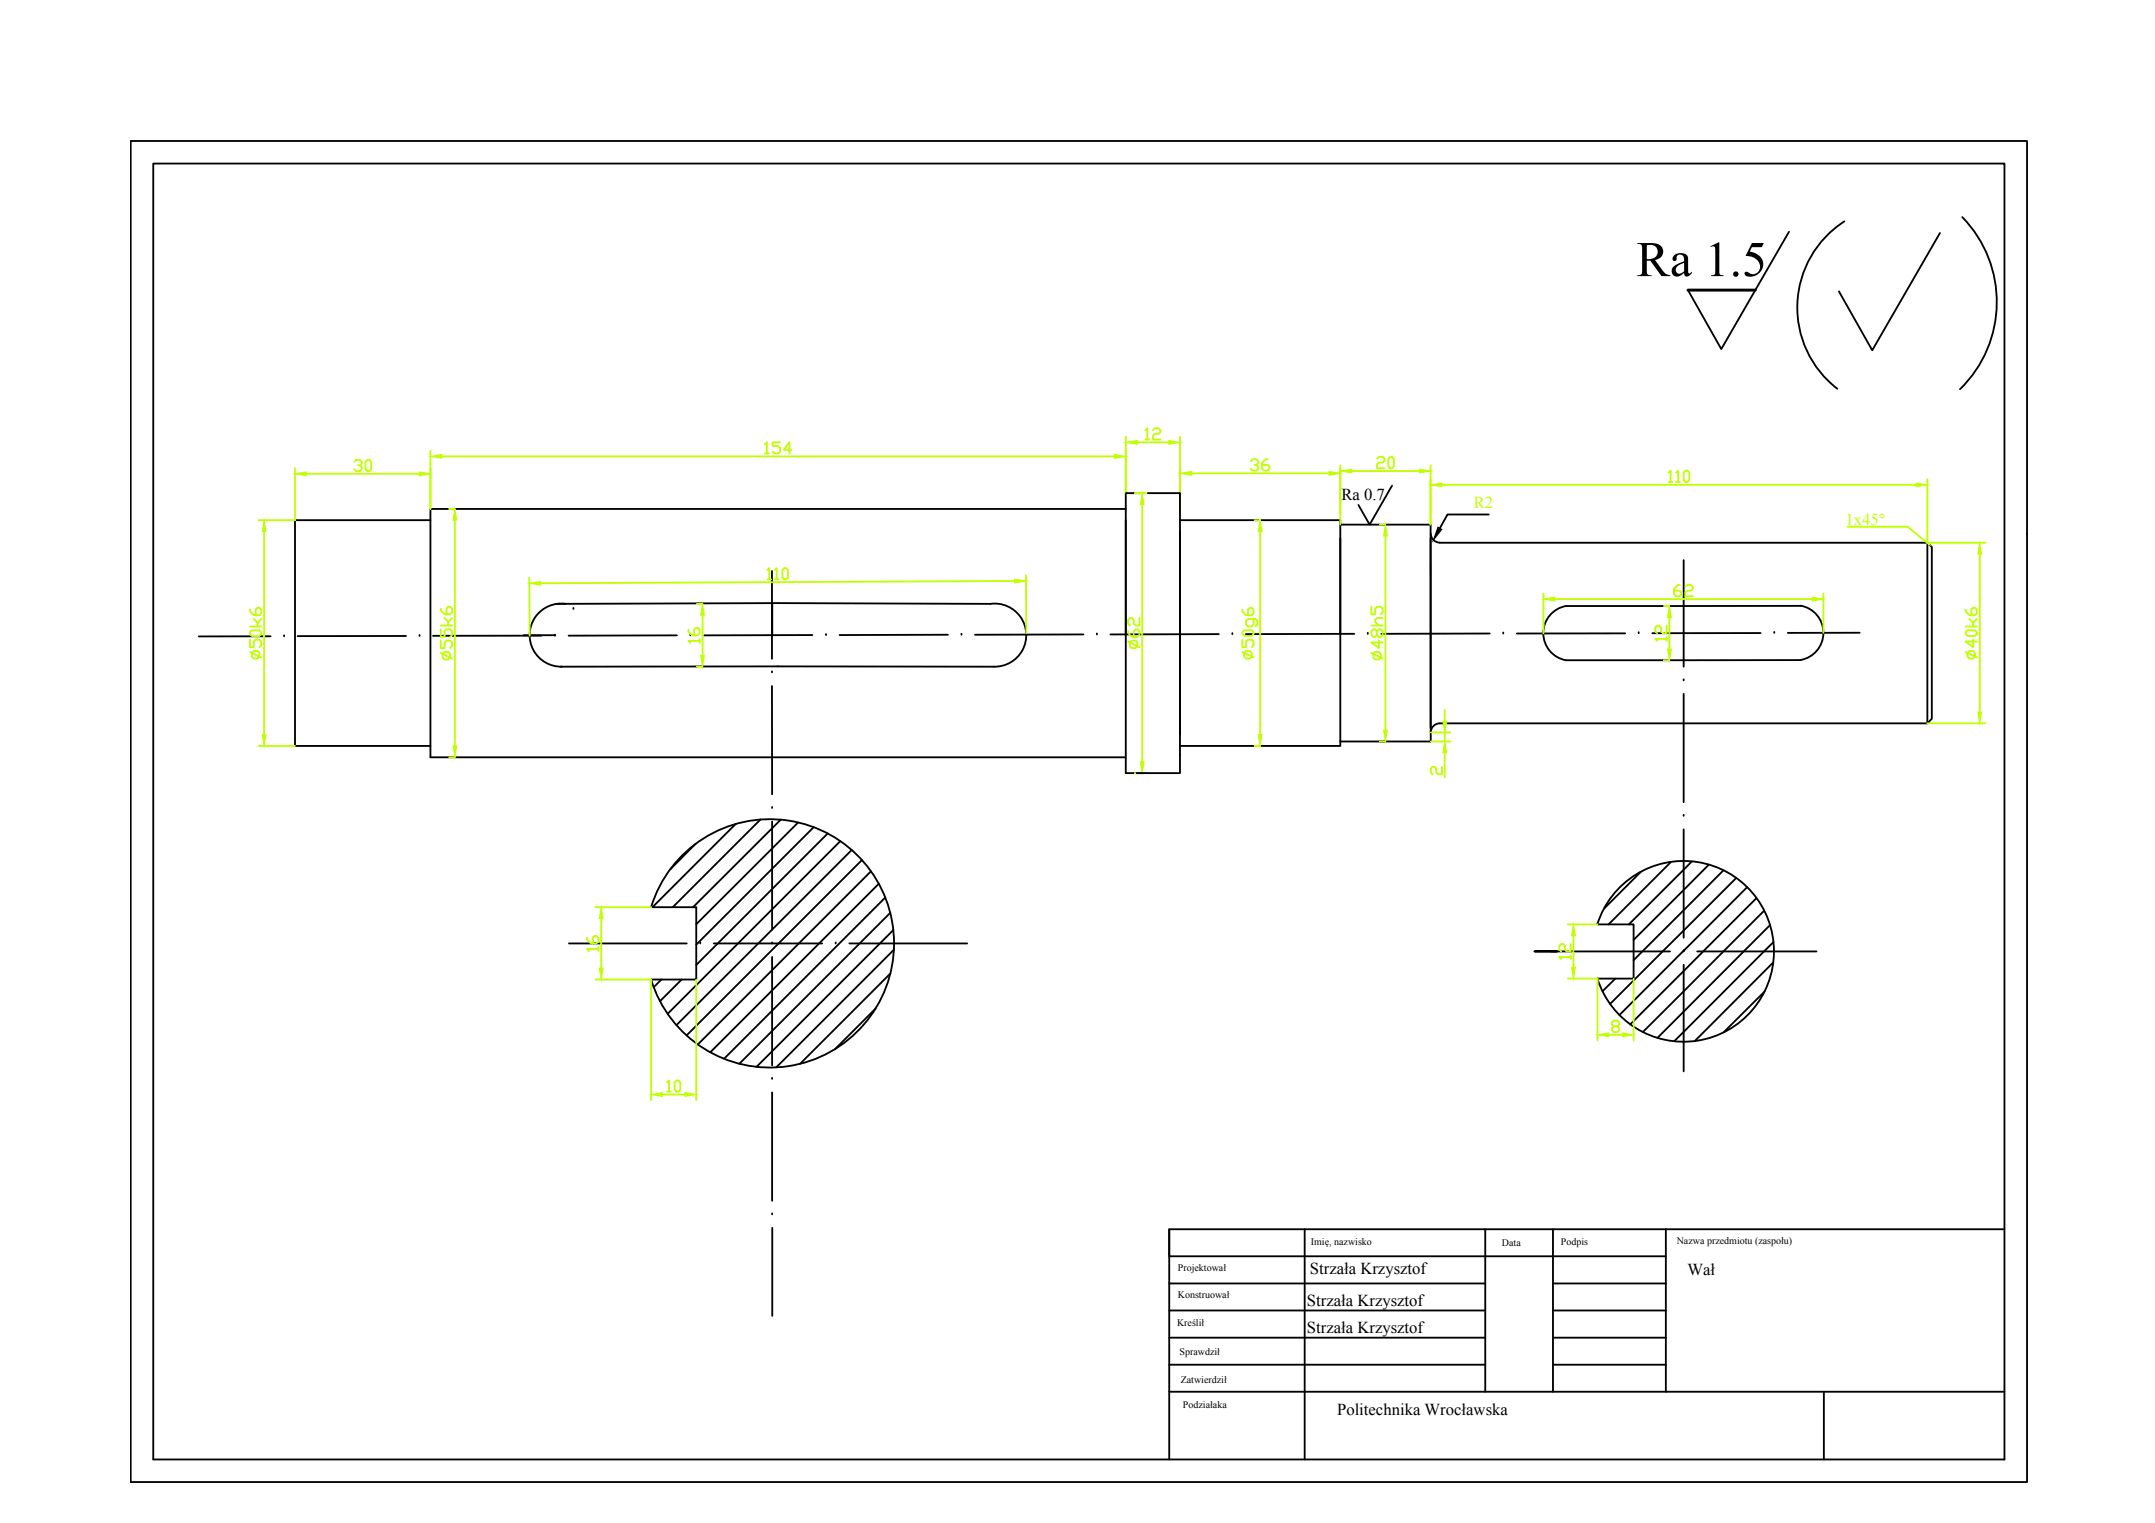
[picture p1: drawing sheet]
<svg xmlns="http://www.w3.org/2000/svg" width="297mm" height="210mm" viewBox="0 0 297 210" stroke-linecap="round" stroke-linejoin="round" font-family="sans-serif">
<!-- layer: 0 -->
<g fill="none" stroke="#000" stroke-width=".25">
<path d="M18 19.4h261.4v184.9h-261.4zM21.1 22.5h255.2v178.6h-255.2zM246.6 31.9l-9.3 16.2-4.6-8.1M254.2 30.5a14.1 14.1 0 0 0-.9 23.1M267.4 32.1l-9.3 16.2-4.6-8.1M270.5 29.9a16.8 16.8 0 0 1-.3 23.7M59.3 71.7h-18.6v31.1h18.6M155.2 70.1h-95.9v34.3h95.9M157.7 68h-2.5v38.6h2.5M158.2 68h4.4v2.8M162.6 71.7h22.1v31.1h-22.1M162.6 70.4v36.2h-5.9"/>
<path d="M184.7 74.2v13M184.7 72.3h12.5v29.9M191.9 66.9l-3.1 5.4-1.6-2.7M197.2 74.2v26.1M197.2 73.5a1.24 1.24 0 0 0 1.2 1.3M198.5 74.8h67.2M205.2 70.9h-5.7l-1 1.9M265.7 74.8l.6 .6v23.7l-.6 .6zM72.2 87.5h4.3M77.9 83.2a4.3 4.3 0 0 0-4.9 4.1 4.3 4.3 0 0 0 4.5 4.6M79 83.9h.1M106.4 83.9h.1"/>
<path d="M106.4 83.1v4.6M107.2 83.1l-30.5 .1M107.2 83.1l29.3 .1a4.3 4.3 0 0 1 4.9 4.1 4.3 4.3 0 0 1-4.4 4.6h-59.7M248.2 83.5a3.8 3.8 0 0 1 3.1 3.7 3.8 3.8 0 0 1-3.1 3.8M248.2 83.5h-32.3a3.8 3.8 0 0 0-3.2 3.8 3.8 3.8 0 0 0 3.2 3.7h32.3M265.7 99.7h-67.3a1.24 1.24 0 0 0-1.2 1.2M184.7 102.2h12.5M89.7 125a17.1 17.1 0 0 1 26.4-8.9 17.1 17.1 0 0 1 0 27.8 17.1 17.1 0 0 1-26.4-8.9M214.6 131.1h-3.1h3.1M220.2 134.9a12.5 12.5 0 0 0 19.2 6.3 12.5 12.5 0 0 0 0-20.2 12.5 12.5 0 0 0-19.2 6.4h5v7.5h-5M161.2 169.4v3.7h68.4M161.2 176.9h43.5"/>
<path d="M179.8 169.4v31.7M204.7 169.4v22.4M214.1 176.9h15.5M214.1 169.4v22.4M229.6 169.4v22.4M276.3 169.4h-115.1v31.7M161.2 191.8h115.1M161.2 180.6h43.5M161.2 184.4h43.5M161.2 188.1h43.5M214.1 180.6h15.5M214.1 184.4h15.5"/>
<path d="M214.1 188.1h15.5M251.4 191.8v9.3"/>
</g>
<!-- layer: przerywana -->
<g fill="none" stroke="#000" stroke-width=".25">
<path d="M106.4 78.7v12.1M232.1 77.2v14.7M37.3 87.7h-9.9M39.2 87.7h.1M56 87.7h-15M57.8 87.7h.1M74.6 87.6h-14.9M76.5 87.6h.1M93.3 87.6h-14.9M95.2 87.6h.1M106.4 92.7h.1M106.4 94.6v14.9"/>
<path d="M112 87.5l-15 .1M113.9 87.5h.1M130.7 87.5h-15M132.5 87.5h.1M149.3 87.4l-14.9 .1M151.2 87.4h.1M168 87.4h-14.9M169.9 87.4h.1M186.7 87.4h-15M188.5 87.4h.1M205.3 87.3l-14.9 .1M207.2 87.3h.1"/>
<path d="M224 87.3h-14.9M225.9 87.3h.1M232.1 93.8h.1M232.1 95.6v15M242.7 87.2l-14.9 .1M244.6 87.2h.1M256.3 87.2h-9.9M106.4 111.4h.1M106.4 113.2v14.9M232.1 112.4h.1M232.1 114.3v14.9M78.4 130h16.3"/>
<path d="M89.7 125h6.3v10h-6.3M96.5 130h.1M98.4 130h14.9M106.4 130h.1M106.4 131.9v14.9M115.2 130h.1M117.1 130h16.2M213.7 131.1h16.5M232.1 131.1h.1M232.1 133v14.7M233.9 131.1h16.5M106.4 148.7h.1"/>
<path d="M106.4 150.6v14.9M106.4 167.4h.1M106.4 169.2v12.2"/>
</g>
<!-- layer: wymiarowanie -->
<g fill="none" stroke="#000" stroke-width=".25">
<path d="M95.9 116.3l-3.5 3.5M101.4 113.6l-11.5 11.4M104.8 112.9l-12.1 12.1M107.6 113l-12.1 12M110 113.3l-14 14.1M112.2 114l-16.2 16.2M114.1 114.9l-18.1 18.1M115.8 115.9l-23.8 23.8M117.4 117.1l-24.2 24.2M118.8 118.5l-24.2 24.2M230.3 118.8l-8.6 8.6M233.2 118.7l-8.7 8.7"/>
<path d="M235.5 119.2l-10.3 10.3M237.6 120l-12.4 12.3M91.2 135l-1.1 1.1M94 135l-3 3M120.1 120.1l-23.9 23.9M120.7 139l-5.6 5.6M121.1 121.8l-23.2 23.2M122 123.7l-22.2 22.2M122.7 125.8l-20.8 20.8M122.7 134.2l-12.4 12.4M123.1 128.2l-18.8 18.8M123.2 130.9l-16.2 16.2"/>
<path d="M222.7 134.9l-1.8 1.7M226.2 120.2l-5.1 5M239.3 121l-17.4 17.4M240.8 122.3l-17.6 17.6M242.1 123.8l-17.4 17.4M243.2 125.5l-16.8 16.7M243.2 136.7l-5.6 5.6M244 127.5l-15.5 15.5M244.4 132.7l-10.8 10.8M244.5 129.8l-13.7 13.7"/>
</g>
<g fill="none" stroke="#bfff00" stroke-width=".25">
<path d="M157.9 59.3l.2-.3v1.6M158.9 59.3l.3-.3h.5l.3 .3v.2l-.3 .3h-.5l-.3 .3v.5h1.1M36.4 73.3v28M40.7 64.5v7.2h-5.1M42.2 65.3h15.6M48.8 63.6l.3-.2h.5l.3 .2v.3l-.3 .2h-.3M49.6 64.1l.3 .3v.3l-.3 .2h-.5l-.3-.2M50.4 63.6l.3-.2h.2l.3 .2v1.1l-.3 .2h-.2l-.3-.2zM59.3 62.1v8M60.9 62.9h92.7M61.9 70.1h.8M62.7 71.7v31.1"/>
<path d="M73 79.6v8M105.4 61.2l.3-.2v1.5M105.4 62.5h.6M105.8 78.5l.2-.2v1.6M106.3 79.8l-.5 .1M106.8 78.5l.3-.2v1.5M106.8 79.8h.5M107.5 61h-1v.5h.8l.2 .2v.6l-.2 .2h-.6l-.2-.2M107.8 78.5l.3-.2h.3l.2 .2v1.1l-.2 .2h-.3l-.3-.2zM109.1 62h-1.1l.8-1v1.5M141.4 79.3l.1 8M155.2 60.2v7.8"/>
<path d="M156.4 68h1.8M156.7 61h4.4M157.4 69.5v35.5M157.9 60.6h.5M162.6 60.2v10.6M164.2 65.2h19M172.4 63.6l.3-.3h.5l.2 .3v.2l-.2 .3h-.3M172.9 71.7h.8M173.2 64.1l.2 .2v.3l-.2 .3h-.5l-.3-.3M173.7 73.3v28M174.7 63.3h-.2l-.6 .5v.8l.3 .3h.5l.3-.3v-.3l-.3-.2h-.8M184.7 64.1v8.2"/>
<path d="M186.3 64.9h9.3M189.8 63.2l.3-.2h.5l.2 .2v.3l-.2 .3h-.5l-.3 .2v.5h1M190.2 72.3h.8M191 73.9v26.7M191.6 63h.3l.2 .2v1.1l-.2 .2h-.3l-.2-.2v-1.1zM197.2 64.1v8.2M198.8 66.8h65.3M230 65.1l.3-.2v1.5M230 66.4h.5M231 65.1l.3-.2v1.5M231 66.4h.6M232.1 65.1l.2-.2h.3l.3 .2v1.1l-.3 .2h-.3l-.2-.2z"/>
<path d="M254.7 72.6h8.3l2.9 2.4M265.7 66v8.8M265.7 74.8h8M272.9 76.4v21.7M34.5 88.2v1h.5v-.8l.2-.2h.6l.2 .2v.5l-.2 .3M34.5 87.1l.2-.2h1.1l.2 .2v.3l-.2 .3h-1.1l-.2-.3zM34.5 84v.3l.5 .5h.8l.2-.3v-.5l-.2-.2h-.3l-.3 .2v.8M34.5 89.9l1.5 .7M34.5 86.3h1.5M34.7 90l.3-.3h.5l.3 .3v.5l-.3 .3h-.5l-.3-.3zM35 85.3l.5 .5v.5M36 85.3l-.5 .5"/>
<path d="M60.7 88.3v1h.6v-.7l.2-.3h.5l.3 .3v.5l-.3 .2M60.7 86.7v1.1h.6v-.8l.2-.3h.5l.3 .3v.5l-.3 .3M60.7 83.9v.2l.6 .6h.7l.3-.3v-.5l-.3-.3h-.2l-.3 .3v.8M60.7 90l1.6 .8M60.7 86.2h1.6M61 90.1l.3-.2h.5l.2 .2v.5l-.2 .3h-.5l-.3-.3zM61.3 85.2l.5 .5v.5M62.3 85.2l-.5 .5M94.9 86.8v.2l.5 .6h.8l.2-.3v-.5l-.2-.3h-.3l-.2 .3v.8M96.1 91.9h.7M96.1 83.2h.7M96.4 88.3h-1.5l.2 .3"/>
<path d="M96.4 88.1v.5M96.8 84.8v5.5M139.9 80.1l-65.4 .3M155.5 87v.2l.5 .6h.8l.3-.3v-.5l-.3-.3h-.3l-.2 .3v.8M155.5 88.4l1.6 .8M156 88.3h.5l.3 .3v.5l-.3 .2h-.5l-.3-.2v-.5zM157.1 85.2v1h-.6l-.2-.2v-.6l-.3-.2h-.3l-.2 .2v.6l.2 .2M171.2 88.2v1h.5v-.8l.3-.2h.5l.3 .2v.5l-.3 .3M171.2 84v.3l.5 .5h.8l.3-.3v-.5l-.3-.2h-.2l-.3 .2v.8M171.2 89.9l1.6 .7M171.5 90l.2-.3h.6l.2 .3v.5l-.2 .3h-.6l-.2-.3zM171.5 86.9h1l.3 .2v.3l-.3 .3-1-.1-.3-.2v-.3z"/>
<path d="M172.8 85.3v.8l-.3 .2h-.5l-.3-.2v-.5l.3-.3h1.1l.2 .3v.5l-.2 .2M189 83.6v1.1h.5v-.8l.3-.3h.5l.3 .3v.5l-.3 .3M189 86.2h1.6M189 90l1.6 .8M189.3 90.1l.2-.2h.6l.2 .2v.5l-.2 .3h-.6l-.2-.3zM189.8 87l.3-.3h.2l.3 .3v.5l-.3 .3h-.2l-.3-.3v-.5l-.3-.3h-.2l-.3 .3v.5l.3 .3h.2l.3-.3M190.1 88.3v1l-1.1-.8h1.6M190.6 85.2h-.8l-.3 .2v.3l.6 .5M199.1 97.8v1.6M212.7 81.8v5.5M214.3 82.6h35.5M229.3 83.5h.8"/>
<path d="M229.3 91h.8M229.7 88.1h-1.5l.2 .2M229.7 86.2v1.1h-.5l-.3-.3v-.5l-.2-.3h-.3l-.2 .3v.5l.2 .3M229.7 87.8v.5M230.1 85.1v4.4M231.5 80.6h-.2l-.6 .5v.8l.3 .3h.5l.3-.3v-.2l-.3-.3h-.8M232.3 80.9l.3-.3h.5l.2 .3v.2l-.2 .3h-.5l-.3 .3v.5h1M251.3 81.8v5.4M265.7 99.7h8M270.9 87.1l.3-.2h1l.3 .2v.3l-.3 .3h-1l-.3-.3zM270.9 84v.3l.5 .5h.8l.3-.3v-.5l-.3-.2h-.2l-.3 .2v.8M270.9 86.3h1.6"/>
<path d="M270.9 89.9l1.6 .7M271.2 90l.2-.3h.6l.2 .3v.5l-.2 .3h-.6l-.2-.3zM271.4 85.3l.6 .5v.5M272 88.2v1l-1.1-.8h1.6M272.5 85.3l-.5 .5M35.6 102.8h5.1M61.9 104.4h.8M156.4 106.6h1.8M172.9 102.8h.8M190.2 102.2h.8M197.2 102.2h2.7M197.2 100.9h2.7"/>
<path d="M198.8 105.7v1h-.6l-.2-.2v-.6l-.3-.2h-.2l-.3 .2v.6l.3 .2M199.1 100.9v1.3M199.1 103.7v3.4M80.9 129.2v.3l.5 .5h.8l.3-.2v-.6l-.3-.2h-.2l-.3 .2v.8M82.1 125h7.6M82.1 135h7.6v16.6M82.5 130.8h-1.6l.3 .3M82.5 130.5v.6M82.9 126.6v6.8M96 135v16.6M216.1 127.4h4.1M216.1 134.9h4.1v8.5"/>
<path d="M216.5 131.9h-1.6l.3 .3M216.5 130.1v1h-.5l-.3-.2v-.6l-.2-.2h-.3l-.3 .2v.6l.3 .2M216.5 131.7v.5M216.9 128.9v4.4M225.2 134.9v8.5M91.3 150.9h3.1M91.9 149.2l.3-.3v1.6M91.9 150.5h.6M93 149.2l.3-.3h.2l.3 .3v1l-.3 .3h-.2l-.3-.3zM221.7 142.6h1.9M222.4 141.5l-.2-.3v-.3l.2-.2h.5l.3 .2v.3l-.3 .3h-.5l-.2 .2v.3l.2 .2h.5l.3-.2v-.3l-.3-.2"/>
</g>
<g fill="#bfff00" stroke="#bfff00" stroke-width=".14">
<path d="M36.4 71.7l.3 1.6h-.5z"/>
<path d="M36.2 101.3h.5l-.3 1.5z"/>
<path d="M62.7 70.1l.2 1.6h-.5z"/>
<path d="M62.4 102.8h.5l-.2 1.6z"/>
<path d="M73 80.4l1.5-.3v.5z"/>
<path d="M139.9 79.8l1.5 .3-1.5 .2z"/>
<path d="M96.6 90.3h.5l-.3 1.6z"/>
<path d="M96.8 83.2l.3 1.6h-.5z"/>
<path d="M59.3 62.9l1.6-.3v.6z"/>
<path d="M153.6 62.6l1.6 .3-1.6 .3z"/>
<path d="M212.7 82.6l1.6-.3v.5z"/>
<path d="M249.8 82.3l1.5 .3-1.5 .2z"/>
<path d="M230.1 83.5l.3 1.6h-.6z"/>
<path d="M229.8 89.5h.6l-.3 1.5z"/>
<path d="M264.1 66.6l1.6 .2-1.6 .3z"/>
<path d="M197.2 66.8l1.6-.2v.5z"/>
<path d="M184.7 64.9l1.6-.2v.5z"/>
<path d="M195.6 64.7l1.6 .2-1.6 .3z"/>
<path d="M162.6 65.2l1.6-.2v.5z"/>
<path d="M183.2 65l1.5 .2-1.5 .3z"/>
<path d="M155.2 61l1.5-.3v.5z"/>
<path d="M161.1 60.7l1.5 .3-1.5 .2z"/>
<path d="M173.7 71.7l.3 1.6h-.6z"/>
<path d="M173.4 101.3h.5l-.2 1.5z"/>
<path d="M191 72.3l.2 1.6h-.5z"/>
<path d="M190.7 100.6h.5l-.2 1.6z"/>
<path d="M272.6 98.1h.5l-.2 1.6z"/>
<path d="M272.9 74.8l.2 1.6h-.5z"/>
<path d="M265.9 75l.1 .1z"/>
<path d="M198.9 99.4h.5l-.3 1.5z"/>
<path d="M199.1 102.2l.3 1.5h-.5z"/>
<path d="M82.9 125l.2 1.6h-.5z"/>
<path d="M82.6 133.4h.5l-.2 1.6z"/>
<path d="M216.9 127.4l.2 1.5h-.5z"/>
<path d="M216.6 133.3h.5l-.2 1.6z"/>
<path d="M220.2 142.6l1.5-.2v.5z"/>
<path d="M223.6 142.4l1.6 .2-1.6 .3z"/>
<path d="M94.4 150.6l1.6 .3-1.6 .2z"/>
<path d="M89.7 150.9l1.6-.3v.5z"/>
<path d="M57.8 65l1.5 .3-1.5 .3z"/>
<path d="M40.7 65.3l1.5-.3v.6z"/>
<path d="M157.4 68l.3 1.5h-.5z"/>
<path d="M157.2 105h.5l-.3 1.6z"/>
</g>
<!-- layer: 0 -->
<path d="M198.2 72.7l.5 .3-1.1 1.4z" fill="#000" stroke="#000" stroke-width=".14"/>
<!-- layer: ramka -->
<path d="M232.7 40h9.3" fill="none" stroke="#000" stroke-width=".4"/>
<text font-size="6.9" x="225.6" y="38.1">Ra 1.5</text>
<g font-size="2.3">
<text x="184.9" y="69">Ra 0.7</text>
<text x="180.6" y="175.6">Strzała Krzysztof</text>
<text x="232.6" y="175.8">Wał</text>
<text x="180.1" y="180">Strzała Krzysztof</text>
<text x="180.1" y="183.7">Strzała Krzysztof</text>
<text x="184.3" y="195.1">Politechnika Wrocławska</text>
</g>
<g font-size="2.3" fill="#bfff00">
<text x="203.1" y="70.1">R2</text>
<text x="254.4" y="72.3">1x45°</text>
</g>
<g font-size="1.4">
<text x="180.7" y="171.6">Imię, nazwisko</text>
<text x="207" y="171.7">Data</text>
<text x="215.2" y="171.5">Podpis</text>
<text x="231.1" y="171.5">Nazwa przedmiotu (zaspołu)</text>
<text x="162.3" y="175.2">Projektował</text>
<text x="162.3" y="178.9">Konstruował</text>
<text x="162.2" y="182.8">Kreślił</text>
<text x="162.6" y="186.8">Sprawdził</text>
<text x="162.8" y="190.6">Zatwierdził</text>
<text x="163" y="194.1">Podziałaka</text>
</g>
</svg>
